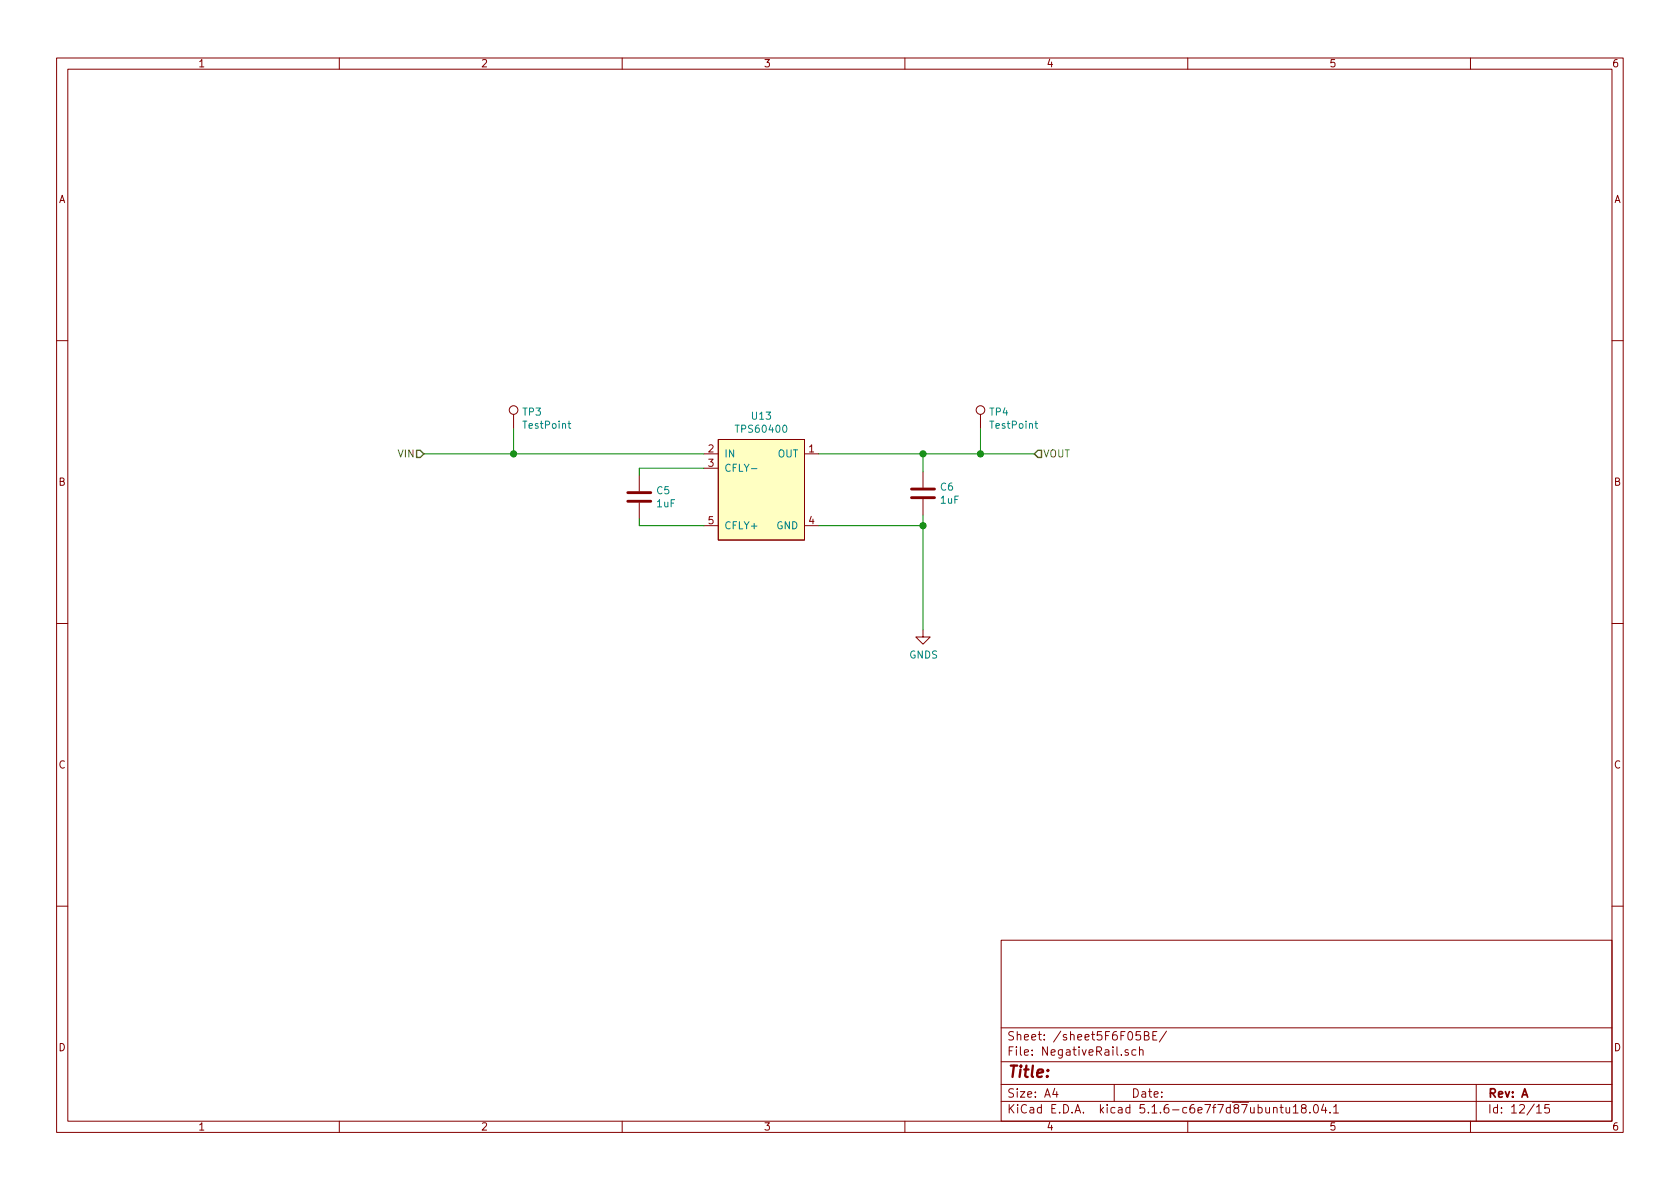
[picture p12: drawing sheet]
<svg xmlns="http://www.w3.org/2000/svg" width="297mm" height="210mm" viewBox="0 0 297 210" stroke-linecap="round" stroke-linejoin="round" font-family="sans-serif">
<g fill="none" stroke="#840000" stroke-width=".18">
<path d="M10 10.3h277v189.9h-277zM12 12.2h273v186.1h-273zM60 10.3v1.9M110 10.3v1.9M160 10.3v1.9M210 10.3v1.9M260 10.3v1.9M10 60.2h2M90.8 73.3v2.5M127 77.7h15.2v17.8h-15.2zM173.4 73.3v2.5M285 60.2h2"/>
<path d="M113 84.1v2.8M113 88.9v2.8M124.5 80.3h2.5M124.5 82.8h2.5M124.5 93h2.5M142.2 80.3h2.6M142.2 93h2.6M163.2 83.4v2.8M163.2 88.3v2.8M10 110.3h2M163.2 111.4v1.2h1.3l-1.3 1.3-1.3-1.3h1.3M285 110.3h2"/>
<path d="M10 160.2h2M177 166.3h108v32h-108zM285 160.2h2M60 198.3v1.9M110 198.3v1.9M160 198.3v1.9M177 194.8h108M177 191.8h108M177 187.8h108M177 181.8h108M186.5 192.5l-.4 1h1M186.8 193v1"/>
<path d="M197 191.8v3M199.5 185.7l-.4-.1-.2 .2 .1 .2 .5 .2v.3h-.6M200.8 185.7l-.4-.1-.3 .3 .1 .6 .2 .1 .4-.1M201.5 185.7l.2-.1 .4 .1v.9M201.5 185.1v1.5M201.6 182.4h-.7l-.1 .7 .2-.1 .5 .1 .2 .2-.1 .5-.2 .1-.6-.1M202.3 183.1l.7-.1v-.4l-.2-.2h-.5v1.5h.6l.2-.1 .1-.4-.2-.2-.2-.1M203.8 183.1h.5M204.5 182.4h-.7v1.5h.7M206.2 182.3l-1.2 2M210 198.3v1.9M225.2 196l.2-.2 .3 .1 .1 .9"/>
<path d="M226.3 195.8h.6M226.5 195.3v1.3l.4 .2M227.4 195.8l.1 .9 .3 .1 .2-.1M228 195.8v1M228.7 195.8l.4-.5v1.5M228.7 196.8h.8M230.4 196l-.3-.2v-.3a.48 .48 0 0 1 .8 0l-.1 .4-.7 .2v.4l.3 .3h.3l.2-.3v-.4l-.2-.1M231.6 196.7v.1M232.4 195.4l.2-.1a.8 .8 0 0 1 .5 .8 .8 .8 0 0 1-.5 .7 1 1 0 0 1-.2-1.4zM234 195.2l-.3 1.1h.9M234.4 195.8v1M235.2 196.7v.1"/>
<path d="M235.8 195.8l.4-.5v1.5M235.8 196.8h.9M260 198.3v1.9M261 191.8v6.5M271.7 195.8l.4-.5v1.5M271.7 196.8h.8M273.9 195.3h-.7l-.1 .7 .2-.1 .5 .1 .2 .2-.1 .5-.2 .1-.6-.1"/>
<circle cx="90.8" cy="72.5" r=".76"/>
<circle cx="173.4" cy="72.5" r=".76"/>
</g>
<path d="M111 88.6h4.1M111 87.1h4.1M161.2 88h4M161.2 86.5h4" fill="none" stroke="#840000" stroke-width=".51"/>
<path d="M100.4 74.9h.5M100.6 74.5v1.1l.3 .1M183 74.9h.5M183.2 74.5v1.1l.3 .1M132.9 82.9h.9" fill="none" stroke="#008484" stroke-width=".18"/>
<path d="M127 77.7h15.2v17.8h-15.2z" fill="#ffffc2" stroke="#ffffc2" stroke-width=".18"/>
<path d="M90.8 75.8v4.5M173.4 75.8v4.5M74.9 80.3h49.6M113 91.7v1.3h11.5M124.5 82.8h-11.5v1.3M144.8 80.3h38.1M144.8 93h18.4M163.2 80.3v3.1M163.2 91.1v20.3" fill="none" stroke="#008400" stroke-width=".18"/>
<path d="M73.7 79.6h.6l.6 .7-.6 .6h-.6zM183.5 79.6h.6v1.3h-.6l-.6-.6z" fill="none" stroke="#848400" stroke-width=".25"/>
<g fill="#008400" stroke="#008400" stroke-width=".25">
<circle cx="163.2" cy="80.3" r=".51"/>
<circle cx="163.2" cy="93" r=".51"/>
<circle cx="90.8" cy="80.3" r=".51"/>
<circle cx="173.4" cy="80.3" r=".51"/>
</g>
<text font-size="2.8" fill="#840000" x="178" y="190.5">Title:</text>
<g font-size="2.1" fill="#840000">
<text x="178" y="184">Sheet: /sheet5F6F05BE/</text>
<text x="178" y="186.7">File: NegativeRail.sch</text>
<text x="178" y="196.9">KiCad E.D.A. kicad 5.1.6-c6e7f7d87ubuntu18.04.1</text>
<text x="178" y="194.1">Size: A4</text>
<text x="200" y="194.1">Date:</text>
<text x="263" y="194.1">Rev: A</text>
<text x="263" y="196.9">Id: 12/15</text>
</g>
<g font-size="1.8" fill="#840000">
<text x="35" y="11.9">1</text>
<text x="85" y="11.9">2</text>
<text x="135" y="11.9">3</text>
<text x="185" y="11.9">4</text>
<text x="235" y="11.9">5</text>
<text x="285" y="11.9">6</text>
<text x="10.4" y="35.9">A</text>
<text x="285.4" y="35.9">A</text>
<text x="125.2" y="80">2</text>
<text x="125.2" y="82.5">3</text>
<text x="143" y="80">1</text>
<text x="10.4" y="85.9">B</text>
<text x="285.4" y="85.9">B</text>
<text x="125.2" y="92.7">5</text>
<text x="143" y="92.7">4</text>
<text x="10.4" y="135.9">C</text>
<text x="285.4" y="135.9">C</text>
<text x="10.4" y="185.9">D</text>
<text x="285.4" y="185.9">D</text>
<text x="35" y="199.9">1</text>
<text x="85" y="199.9">2</text>
<text x="135" y="199.9">3</text>
<text x="185" y="199.9">4</text>
<text x="235" y="199.9">5</text>
<text x="285" y="199.9">6</text>
</g>
<g font-size="1.8" fill="#008484">
<text x="92.5" y="73.5">TP3</text>
<text x="92.7" y="75.8">TestPoint</text>
<text x="130.5" y="76.5">TPS60400</text>
<text x="133" y="74.2">U13</text>
<text x="175" y="73.5">TP4</text>
<text x="175.2" y="75.8">TestPoint</text>
<text x="128" y="80.9">IN</text>
<text x="128" y="83.4">CFLY-</text>
<text x="137.5" y="80.9">OUT</text>
<text x="116.2" y="87.4">C5</text>
<text x="116.2" y="89.7">1uF</text>
<text x="166.3" y="86.8">C6</text>
<text x="166.3" y="89.1">1uF</text>
<text x="128" y="93.6">CFLY+</text>
<text x="137.3" y="93.6">GND</text>
<text x="160.8" y="116.5">GNDS</text>
</g>
<g font-size="1.8" fill="#848400">
<text x="70.5" y="80.9">VIN</text>
<text x="184.4" y="80.9">VOUT</text>
</g>
</svg>
